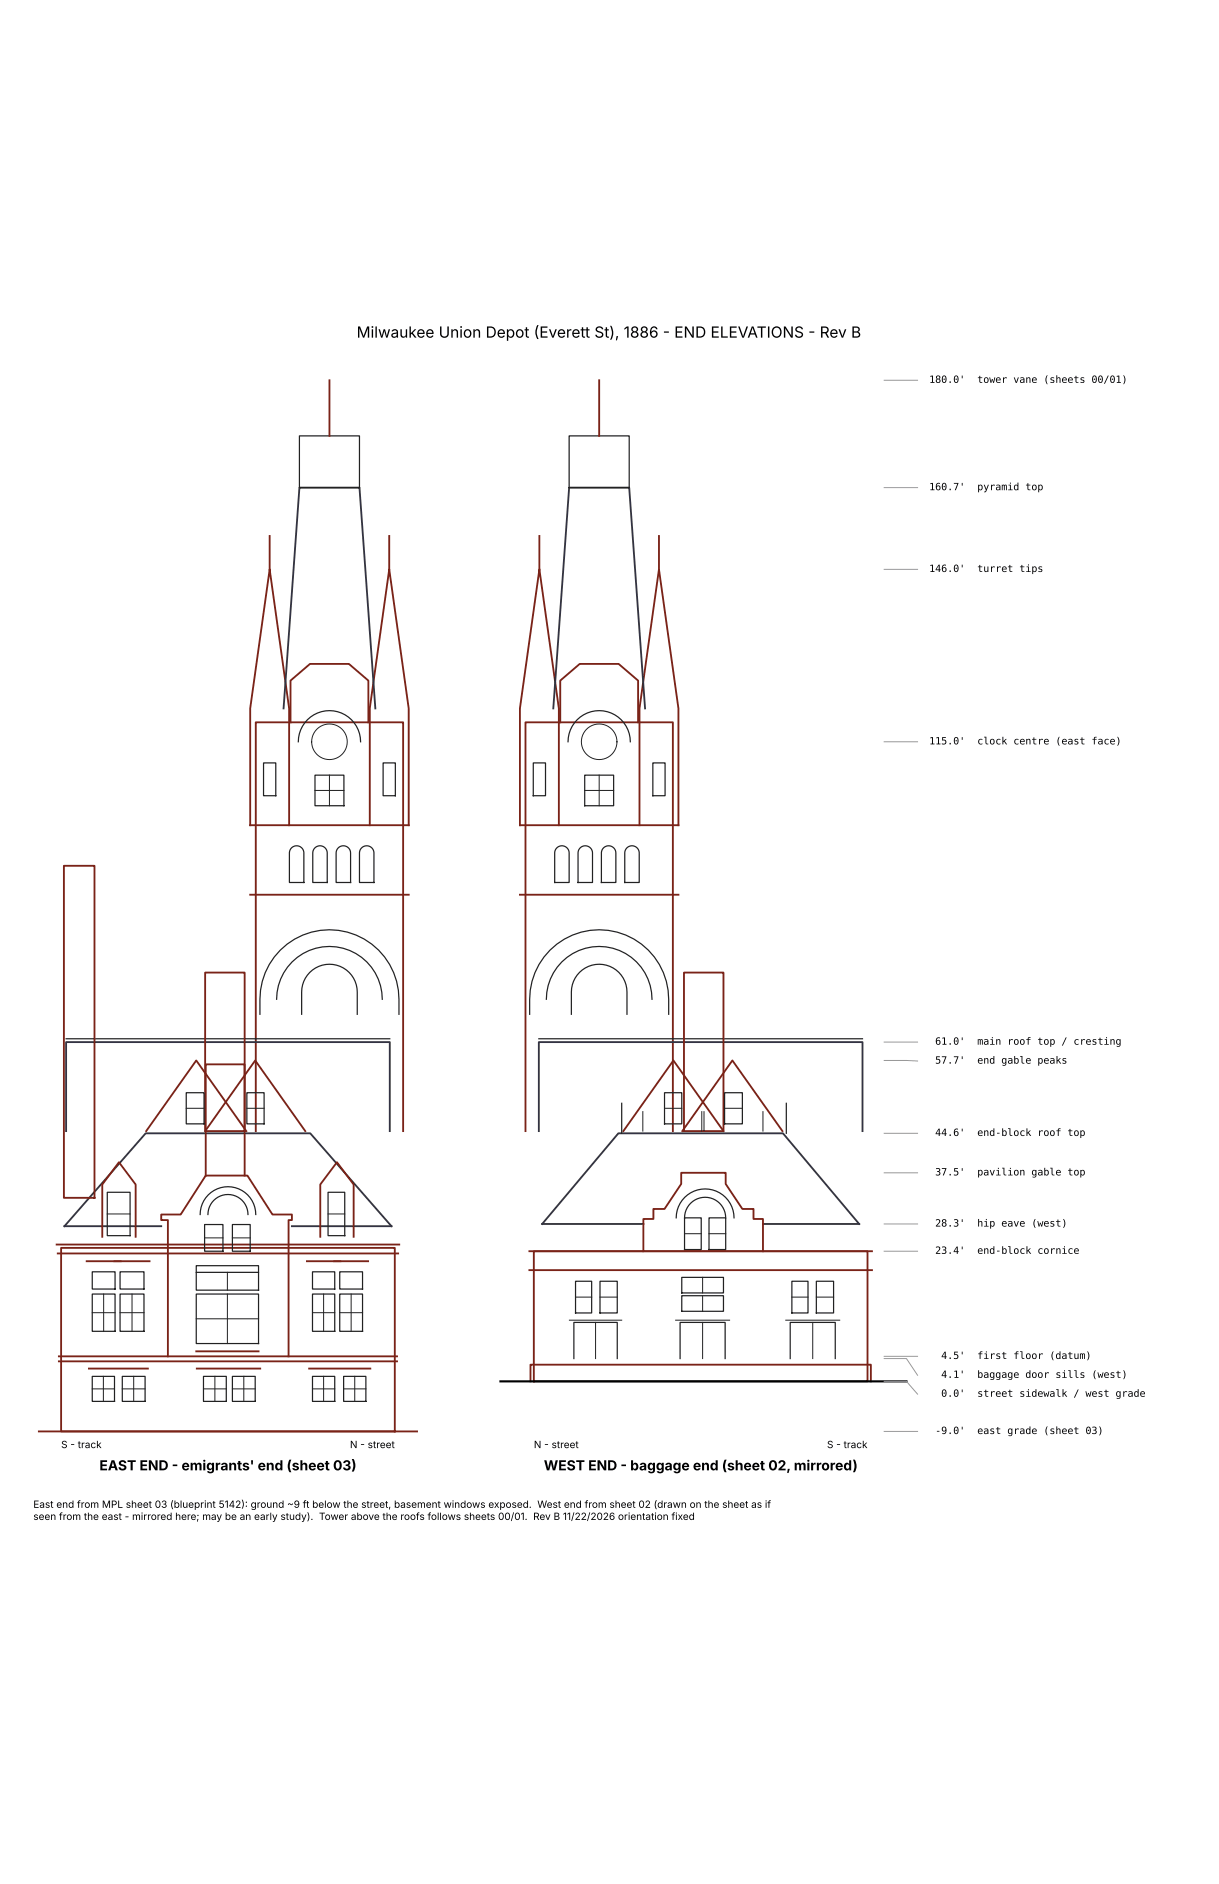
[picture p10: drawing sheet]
<svg xmlns="http://www.w3.org/2000/svg" width="279mm" height="432mm" viewBox="0 0 279 432" stroke-linecap="round" stroke-linejoin="round" font-family="sans-serif">
<g fill="none" stroke="#7a2318" stroke-width=".42">
<path d="M75.5 87.2v12.7M137.3 87.2v12.7M61.8 122.8v7.7M89.2 122.8v7.7M123.6 122.8v7.7M151 122.8v7.7M66.6 165.5v-9.5l4.4-3.8h9l4.4 3.8v9.5M128.4 165.5v-9.5l4.5-3.8h8.9l4.5 3.8v9.5M14.6 198.4h7.1v76.1h-7.1zM66.3 189.1v-26.7l-4.5-31.9-4.5 31.9v26.7h36.4v-26.7l-4.5-31.9-4.4 31.9v26.7M128.1 189.1v-26.7l-4.5-31.9-4.4 31.9v26.7h36.3v-26.7l-4.5-31.9-4.4 31.9v26.7M57.3 205.1h36.4"/>
<path d="M119.2 205.1h36.3M47 222.9h9.1v36.3h-9.1zM156.8 222.9h9v36.3h-9zM33.5 259.2l11.5-16.1 11.5 16.1M47 259.2l11.5-16.1 11.5 16.1M58.6 259.2v-93.7h33.8v93.7M120.4 259.2v-93.7h33.8v93.7M142.9 259.2l11.5-16.1 11.4 16.1M156.4 259.2l11.5-16.1 11.4 16.1M47.1 269.4v-25.5h9v25.5M13 285.2h78.5M13.2 287.3h78.1"/>
<path d="M14 286h76.5v42.1h-76.5zM19.9 289.1h14.4M23.4 283.5v-12l3.9-5.1 3.8 5.1v12M70.3 289.1h14.1M73.4 283.5v-12l3.8-5.1 3.9 5.1v12M121.3 291.1h78.6M121.3 286.8h78.6M122.4 286.8h76.4v29.8h-76.4zM147.5 286.8v-7.4h2.3v-2.3h2.5l3.8-5.8v-2.5h10.2v2.5l3.9 5.8h2.5v2.3h2.2v7.4M13.5 310.9h77.5M13.5 312h77.5M20.4 313.7h13.5"/>
<path d="M38.5 310.9v-31.3h-1.5v-1.2h4.4l5.7-9h9.6l5.7 9h4.5v1.2h-.8v31.3M45 309.7h14.3M45.1 313.7h14.5M70.9 313.7h14M121.6 316.6v-3.8h78v3.8M8.9 328.1h86.7"/>
</g>
<g fill="none" stroke="#222" stroke-width=".28">
<path d="M68.6 99.9h13.8v11.9h-13.8zM130.5 99.9h13.7v11.9h-13.7zM60.4 174.9h2.8v7.5h-2.8zM68.4 170a7.1 7.1 0 0 1 7.1-7.1 7.1 7.1 0 0 1 7.1 7.1M72.2 177.7h6.6v7h-6.6zM87.8 174.9h2.8v7.5h-2.8zM122.2 174.9h2.8v7.5h-2.8zM130.2 170a7.1 7.1 0 0 1 7.1-7.1 7.1 7.1 0 0 1 7.2 7.1M134 177.7h6.6v7h-6.6zM149.6 174.9h2.8v7.5h-2.8zM66.8 194.3a1.66 1.66 0 0 1 1.8-.3 1.66 1.66 0 0 1 1 1.5v6.8h-3.3v-6.8l.2-.6zM72.2 194.3a1.66 1.66 0 0 1 1.8-.3 1.66 1.66 0 0 1 1 1.5v6.8h-3.3v-6.8l.1-.6z"/>
<path d="M77.5 194.3a1.66 1.66 0 0 1 1.8-.3 1.66 1.66 0 0 1 1.1 1.5v6.8h-3.4v-6.8l.2-.6zM82.9 194.3a1.66 1.66 0 0 1 1.8-.3 1.66 1.66 0 0 1 1 1.5v6.8h-3.3v-6.8l.1-.6zM127.6 194.3a1.66 1.66 0 0 1 1.8-.3 1.66 1.66 0 0 1 1.1 1.5v6.8h-3.4v-6.8l.2-.6zM133 194.3a1.66 1.66 0 0 1 1.8-.3 1.66 1.66 0 0 1 1 1.5v6.8h-3.3v-6.8l.1-.6zM138.3 194.3a1.66 1.66 0 0 1 1.8-.3 1.66 1.66 0 0 1 1.1 1.5v6.8h-3.4v-6.8l.2-.6zM143.7 194.3a1.66 1.66 0 0 1 1.8-.3 1.66 1.66 0 0 1 1 1.5v6.8h-3.3v-6.8l.1-.6zM15.2 238.1h74.1M59.6 232.5a19.5 19.5 0 0 1 2.1-11.4 15.9 15.9 0 0 1 17.9-7.5 15.9 15.9 0 0 1 11.8 15.4v3.5M63.4 229a12.1 12.1 0 0 1 12.1-12.1 12.1 12.1 0 0 1 12.1 12.1M69.1 232.5v-5.1a6.4 6.4 0 0 1 6.4-6.4 6.4 6.4 0 0 1 6.4 6.4v5.1M121.4 232.5a19.5 19.5 0 0 1 2.1-11.4 15.9 15.9 0 0 1 18-7.5 15.9 15.9 0 0 1 11.8 15.4v3.5M123.5 238.1h74.2"/>
<path d="M125.2 229a12.1 12.1 0 0 1 12.1-12.1 12.1 12.1 0 0 1 12.1 12.1M131 232.5v-5.1a6.4 6.4 0 0 1 6.3-6.4 6.4 6.4 0 0 1 6.4 6.4v5.1M42.7 250.4h4.1v7.2h-4.1zM56.6 250.4h3.9v7.2h-3.9zM142.5 252.9v6.8M152.3 250.4h4v7.2h-4zM166.1 250.4h4.1v7.2h-4.1zM180.2 252.9v6.8M24.6 273.3h5.2v9.9h-5.2zM45.9 278.4a6.4 6.4 0 0 1 6.3-6.4 6.4 6.4 0 0 1 6.4 6.4M47.7 278.4a4.6 4.6 0 0 1 4.5-4.6 4.6 4.6 0 0 1 4.6 4.6M75.2 273.3h3.8v9.9h-3.8z"/>
<path d="M155 279.1a6.6 6.6 0 0 1 6.6-6.6 6.6 6.6 0 0 1 6.6 6.6M156.9 279.1h3.8v7.3h-3.8zM156.9 279.1a4.7 4.7 0 0 1 4.7-4.7 4.7 4.7 0 0 1 4.7 4.7M162.5 279.1h3.8v7.3h-3.8zM21.1 296.6h5.3v8.5h-5.3zM21.1 291.5h5.3v3.9h-5.3zM27.5 296.6h5.5v8.5h-5.5zM27.5 291.5h5.5v3.9h-5.5zM45 296.6h14.3v11.3h-14.3zM45 291.6h14.3v4.1h-14.3zM45 291.6v-1.5h14.3v1.5M46.9 280.7h4.2v6.1h-4.2z"/>
<path d="M53.3 280.7h4v6.1h-4zM71.6 296.6h5.1v8.5h-5.1zM71.6 291.5h5.1v3.9h-5.1zM77.9 296.6h5.2v8.5h-5.2zM77.9 291.5h5.2v3.9h-5.2zM131.9 293.7h3.7v7.2h-3.7zM137.5 293.7h4v7.2h-4zM156.3 297h9.5v3.5h-9.5zM156.3 292.8h9.5v3.5h-9.5zM181.5 293.7h3.7v7.2h-3.7zM187.1 293.7h4v7.2h-4zM21.1 315.5h5.1v5.7h-5.1z"/>
<path d="M28 315.5h5.3v5.7h-5.3zM46.6 315.5h5.3v5.7h-5.3zM53.3 315.5h5.2v5.7h-5.2zM71.6 315.5h5.1v5.7h-5.1zM78.8 315.5h5.1v5.7h-5.1zM131.5 311.4v-8.3h10v8.3M155.9 311.4v-8.3h10.3v8.3M181.1 311.4v-8.3h10.3v8.3"/>
</g>
<g fill="none" stroke="#222" stroke-width=".23">
<path d="M75.5 177.7v7M137.3 177.7v7M72.2 181.2h6.6M134 181.2h6.6M42.7 254h4.1M56.6 254h3.9M147.3 254.8v4.4M152.3 254h4M160.9 254.8v4.4M161.4 254.8v4.4M166.1 254h4.1M174.9 254.8v4.4"/>
<path d="M24.6 278.2h5.2M75.2 278.2h3.8M23.8 296.6v8.5M30.3 296.6v8.5M46.9 283.7h4.2M52.1 291.6v4.1M52.1 296.6v11.3M53.3 283.7h4M74.2 296.6v8.5M80.5 296.6v8.5M131.9 297.3h3.7M137.5 297.3h4"/>
<path d="M156.9 282.8h3.8M161 292.8v3.5M161 297v3.5M162.5 282.8h3.8M181.5 297.3h3.7M187.1 297.3h4M21.1 318.3h5.1M21.1 300.9h5.3M23.7 315.5v5.7M27.5 300.9h5.5M28 318.3h5.3M30.6 315.5v5.7"/>
<path d="M45 302.3h14.3M46.6 318.3h5.3M49.3 315.5v5.7M53.3 318.3h5.2M55.9 315.5v5.7M71.6 318.3h5.1M71.6 300.9h5.1M74.2 315.5v5.7M77.9 300.9h5.2M78.8 318.3h5.1M81.3 315.5v5.7M130.5 302.6h12"/>
<path d="M136.5 303.1v8.3M154.9 302.6h12.3M161 303.1v8.3M180.1 302.6h12.4M186.3 303.1v8.3"/>
<circle cx="75.5" cy="170" r="4.1"/>
<circle cx="137.3" cy="170" r="4.1"/>
</g>
<path d="M65 162.4l3.6-50.6h13.8l3.6 50.6M126.8 162.4l3.7-50.6h13.7l3.6 50.6M15.2 259.2v-20.4h74.1v20.4M123.5 259.2v-20.4h74.2v20.4M37 281h-22.2l18.6-21.3h37.7l18.6 21.3h-22.8M147.5 280.5h-23.2l17.4-20.8h37.8l17.4 20.8h-22" fill="none" stroke="#334" stroke-width=".42"/>
<path d="M114.7 316.6h93.1" fill="none" stroke="#000" stroke-width=".49"/>
<g fill="none" stroke="#999" stroke-width=".23">
<path d="M202.7 87.2h7.6M202.7 111.8h7.6M202.7 130.5h7.6M202.7 170h7.6M202.7 238.8h7.6M202.7 243.1l7.6 .1M202.7 259.7h7.6M202.7 268.8h7.6M202.7 280.5h7.6M202.7 286.8h7.6M202.7 310.9h7.6M202.7 311.4h5.1l2.5 3.8"/>
<path d="M202.7 316.6h5.1l2.5 2.9M202.7 328.1h7.6"/>
</g>
<text font-size="3.5" x="81.7" y="77.4">Milwaukee Union Depot (Everett St), 1886 - END ELEVATIONS - Rev B</text>
<g font-size="3.2">
<text x="22.8" y="337">EAST END - emigrants' end (sheet 03)</text>
<text x="124.7" y="337">WEST END - baggage end (sheet 02, mirrored)</text>
</g>
<g font-size="2.3">
<text x="213" y="87.8">180.0'</text>
<text x="224" y="87.8">tower vane (sheets 00/01)</text>
<text x="213" y="112.4">160.7'</text>
<text x="224" y="112.4">pyramid top</text>
<text x="213" y="131.1">146.0'</text>
<text x="224" y="131.1">turret tips</text>
<text x="213" y="170.6">115.0'</text>
<text x="224" y="170.6">clock centre (east face)</text>
<text x="214.3" y="239.4">61.0'</text>
<text x="224" y="239.4">main roof top / cresting</text>
<text x="214.3" y="243.8">57.7'</text>
<text x="224" y="243.8">end gable peaks</text>
<text x="214.3" y="260.4">44.6'</text>
<text x="224" y="260.4">end-block roof top</text>
<text x="214.3" y="269.4">37.5'</text>
<text x="224" y="269.4">pavilion gable top</text>
<text x="214.3" y="281.1">28.3'</text>
<text x="224" y="281.1">hip eave (west)</text>
<text x="214.3" y="287.4">23.4'</text>
<text x="224" y="287.4">end-block cornice</text>
<text x="215.7" y="311.5">4.5'</text>
<text x="224" y="311.5">first floor (datum)</text>
<text x="215.7" y="315.8">4.1'</text>
<text x="224" y="315.8">baggage door sills (west)</text>
<text x="215.7" y="320.1">0.0'</text>
<text x="224" y="320.1">street sidewalk / west grade</text>
<text x="214.3" y="328.7">-9.0'</text>
<text x="224" y="328.7">east grade (sheet 03)</text>
<text x="14" y="331.9">S - track</text>
<text x="80.2" y="331.9">N - street</text>
<text x="122.4" y="331.9">N - street</text>
<text x="189.5" y="331.9">S - track</text>
<text x="7.6" y="345.6">East end from MPL sheet 03 (blueprint 5142): ground ~9 ft below the street, basement windows exposed. West end from sheet 02 (drawn on the sheet as if</text>
<text x="7.6" y="348.4">seen from the east - mirrored here; may be an early study). Tower above the roofs follows sheets 00/01. Rev B 11/22/2026 orientation fixed</text>
</g>
</svg>
